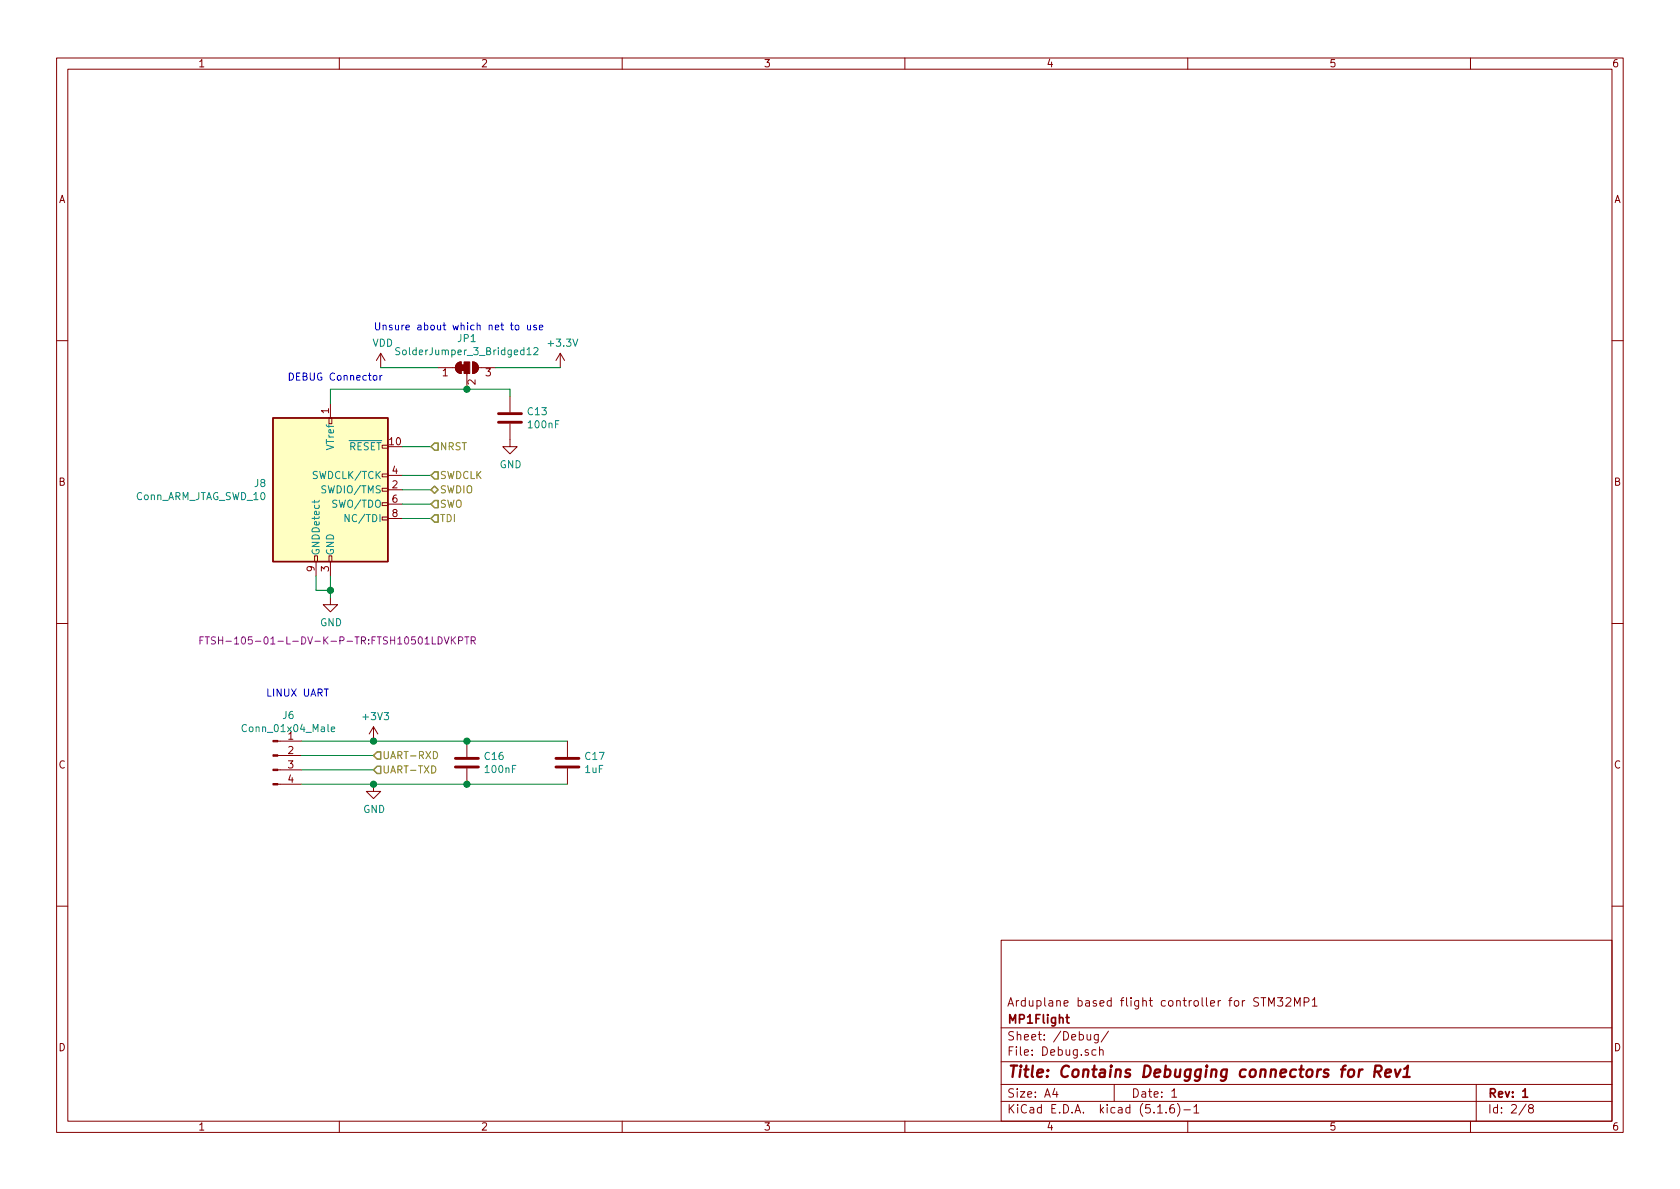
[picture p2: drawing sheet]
EESchema Schematic File Version 4
EELAYER 30 0
EELAYER END
$Descr A4 11693 8268
encoding utf-8
Sheet 2 8
Title "Contains Debugging connectors for Rev1"
Date "1"
Rev "1"
Comp "MP1Flight"
Comment1 "Arduplane based flight controller for STM32MP1"
Comment2 ""
Comment3 ""
Comment4 ""
$EndDescr
$Comp
L Connector:Conn_ARM_JTAG_SWD_10 J?
U 1 1
P 2300 3400
AR Path="/5EDB9DAD" Ref="J?"  Part="1" 
AR Path="/5EDB4AB1/5EDB9DAD" Ref="J8"  Part="1" 
F 0 "J8" H 1857 3446 50  0000 R CNN
F 1 "Conn_ARM_JTAG_SWD_10" H 1857 3355 50  0000 R CNN
F 2 "FTSH-105-01-L-DV-K-P-TR:FTSH10501LDVKPTR" H 2350 2350 50  0000 C CNN
F 3 "http://infocenter.arm.com/help/topic/com.arm.doc.ddi0314h/DDI0314H_coresight_components_trm.pdf" V 1950 2150 50  0001 C CNN
	1    2300 3400
	1    0    0    -1  
$EndComp
Text Notes 2000 2650 0    50   ~ 0
DEBUG Connector\n
Wire Wire Line
	2800 3100 3000 3100
Wire Wire Line
	2800 3300 3000 3300
Wire Wire Line
	2800 3400 3000 3400
Wire Wire Line
	2800 3500 3000 3500
Wire Wire Line
	2800 3600 3000 3600
$Comp
L power:GND #PWR?
U 1 1
P 2300 4150
AR Path="/5EDB9DBE" Ref="#PWR?"  Part="1" 
AR Path="/5EDB4AB1/5EDB9DBE" Ref="#PWR0159"  Part="1" 
F 0 "#PWR0159" H 2300 3900 50  0001 C CNN
F 1 "GND" H 2305 3977 50  0000 C CNN
F 2 "" H 2300 4150 50  0001 C CNN
F 3 "" H 2300 4150 50  0001 C CNN
	1    2300 4150
	1    0    0    -1  
$EndComp
Wire Wire Line
	2300 4000 2300 4100
$Comp
L Jumper:SolderJumper_3_Bridged12 JP?
U 1 1
P 3250 2550
AR Path="/5EDB9DC5" Ref="JP?"  Part="1" 
AR Path="/5EDB4AB1/5EDB9DC5" Ref="JP1"  Part="1" 
F 0 "JP1" H 3250 2755 50  0000 C CNN
F 1 "SolderJumper_3_Bridged12" H 3250 2664 50  0000 C CNN
F 2 "Jumper:SolderJumper-3_P1.3mm_Bridged12_RoundedPad1.0x1.5mm_NumberLabels" H 3250 2550 50  0001 C CNN
F 3 "~" H 3250 2550 50  0001 C CNN
	1    3250 2550
	1    0    0    -1  
$EndComp
Wire Wire Line
	3250 2700 2300 2700
Wire Wire Line
	2300 2700 2300 2800
Wire Wire Line
	3450 2550 3900 2550
$Comp
L Device:C C?
U 1 1
P 3550 2900
AR Path="/5EDB9DCE" Ref="C?"  Part="1" 
AR Path="/5EDB4AB1/5EDB9DCE" Ref="C13"  Part="1" 
F 0 "C13" H 3665 2946 50  0000 L CNN
F 1 "100nF" H 3665 2855 50  0000 L CNN
F 2 "Capacitor_SMD:C_0603_1608Metric_Pad1.05x0.95mm_HandSolder" H 3588 2750 50  0001 C CNN
F 3 "~" H 3550 2900 50  0001 C CNN
	1    3550 2900
	1    0    0    -1  
$EndComp
Wire Wire Line
	3250 2700 3550 2700
Wire Wire Line
	3550 2700 3550 2750
Connection ~ 3250 2700
$Comp
L power:GND #PWR?
U 1 1
P 3550 3050
AR Path="/5EDB9DD7" Ref="#PWR?"  Part="1" 
AR Path="/5EDB4AB1/5EDB9DD7" Ref="#PWR0160"  Part="1" 
F 0 "#PWR0160" H 3550 2800 50  0001 C CNN
F 1 "GND" H 3555 2877 50  0000 C CNN
F 2 "" H 3550 3050 50  0001 C CNN
F 3 "" H 3550 3050 50  0001 C CNN
	1    3550 3050
	1    0    0    -1  
$EndComp
Wire Wire Line
	2650 2550 3050 2550
Wire Wire Line
	2200 4100 2300 4100
Wire Wire Line
	2200 4000 2200 4100
Connection ~ 2300 4100
Wire Wire Line
	2300 4100 2300 4150
$Comp
L power:VDD #PWR?
U 1 1
P 2650 2550
AR Path="/5EDB9DE2" Ref="#PWR?"  Part="1" 
AR Path="/5EDB4AB1/5EDB9DE2" Ref="#PWR0161"  Part="1" 
F 0 "#PWR0161" H 2650 2400 50  0001 C CNN
F 1 "VDD" H 2665 2723 50  0000 C CNN
F 2 "" H 2650 2550 50  0001 C CNN
F 3 "" H 2650 2550 50  0001 C CNN
	1    2650 2550
	1    0    0    -1  
$EndComp
$Comp
L power:+3.3V #PWR?
U 1 1
P 3900 2550
AR Path="/5EDB9DE8" Ref="#PWR?"  Part="1" 
AR Path="/5EDB4AB1/5EDB9DE8" Ref="#PWR0162"  Part="1" 
F 0 "#PWR0162" H 3900 2400 50  0001 C CNN
F 1 "+3.3V" H 3915 2723 50  0000 C CNN
F 2 "" H 3900 2550 50  0001 C CNN
F 3 "" H 3900 2550 50  0001 C CNN
	1    3900 2550
	1    0    0    -1  
$EndComp
Text Notes 2600 2300 0    50   ~ 0
Unsure about which net to use\n
$Comp
L power:+3V3 #PWR?
U 1 1
P 2600 5150
AR Path="/5EEEFC78" Ref="#PWR?"  Part="1" 
AR Path="/5EDB4AB1/5EEEFC78" Ref="#PWR01"  Part="1" 
F 0 "#PWR01" H 2600 5000 50  0001 C CNN
F 1 "+3V3" H 2615 5323 50  0000 C CNN
F 2 "" H 2600 5150 50  0001 C CNN
F 3 "" H 2600 5150 50  0001 C CNN
	1    2600 5150
	1    0    0    -1  
$EndComp
$Comp
L power:GND #PWR?
U 1 1
P 2600 5450
AR Path="/5EEEFC7E" Ref="#PWR?"  Part="1" 
AR Path="/5EDB4AB1/5EEEFC7E" Ref="#PWR02"  Part="1" 
F 0 "#PWR02" H 2600 5200 50  0001 C CNN
F 1 "GND" H 2605 5277 50  0000 C CNN
F 2 "" H 2600 5450 50  0001 C CNN
F 3 "" H 2600 5450 50  0001 C CNN
	1    2600 5450
	1    0    0    -1  
$EndComp
Wire Wire Line
	2100 5450 2600 5450
Wire Wire Line
	2100 5350 2600 5350
Wire Wire Line
	2100 5250 2600 5250
Wire Wire Line
	2100 5150 2600 5150
Text Notes 1850 4850 0    50   ~ 0
LINUX UART
$Comp
L Connector:Conn_01x04_Male J?
U 1 1
P 1900 5250
AR Path="/5EEEFC89" Ref="J?"  Part="1" 
AR Path="/5EDB4AB1/5EEEFC89" Ref="J6"  Part="1" 
F 0 "J6" H 2008 5531 50  0000 C CNN
F 1 "Conn_01x04_Male" H 2008 5440 50  0000 C CNN
F 2 "" H 1900 5250 50  0001 C CNN
F 3 "~" H 1900 5250 50  0001 C CNN
	1    1900 5250
	1    0    0    -1  
$EndComp
Text HLabel 3000 3300 2    50   Input ~ 0
SWDCLK
Text HLabel 3000 3400 2    50   BiDi ~ 0
SWDIO
Text HLabel 3000 3500 2    50   Input ~ 0
SWO
Text HLabel 3000 3600 2    50   Input ~ 0
TDI
Text HLabel 3000 3100 2    50   Input ~ 0
NRST
Text HLabel 2600 5250 2    50   Input ~ 0
UART-RXD
Text HLabel 2600 5350 2    50   Input ~ 0
UART-TXD
$Comp
L Device:C C16
U 1 1
P 3250 5300
F 0 "C16" H 3365 5346 50  0000 L CNN
F 1 "100nF" H 3365 5255 50  0000 L CNN
F 2 "" H 3288 5150 50  0001 C CNN
F 3 "~" H 3250 5300 50  0001 C CNN
	1    3250 5300
	1    0    0    -1  
$EndComp
Wire Wire Line
	2600 5150 3250 5150
Connection ~ 2600 5150
Wire Wire Line
	3250 5450 2600 5450
Connection ~ 2600 5450
$Comp
L Device:C C17
U 1 1
P 3950 5300
F 0 "C17" H 4065 5346 50  0000 L CNN
F 1 "1uF" H 4065 5255 50  0000 L CNN
F 2 "" H 3988 5150 50  0001 C CNN
F 3 "~" H 3950 5300 50  0001 C CNN
	1    3950 5300
	1    0    0    -1  
$EndComp
Wire Wire Line
	3250 5150 3950 5150
Connection ~ 3250 5150
Wire Wire Line
	3950 5450 3250 5450
Connection ~ 3250 5450
$EndSCHEMATC
